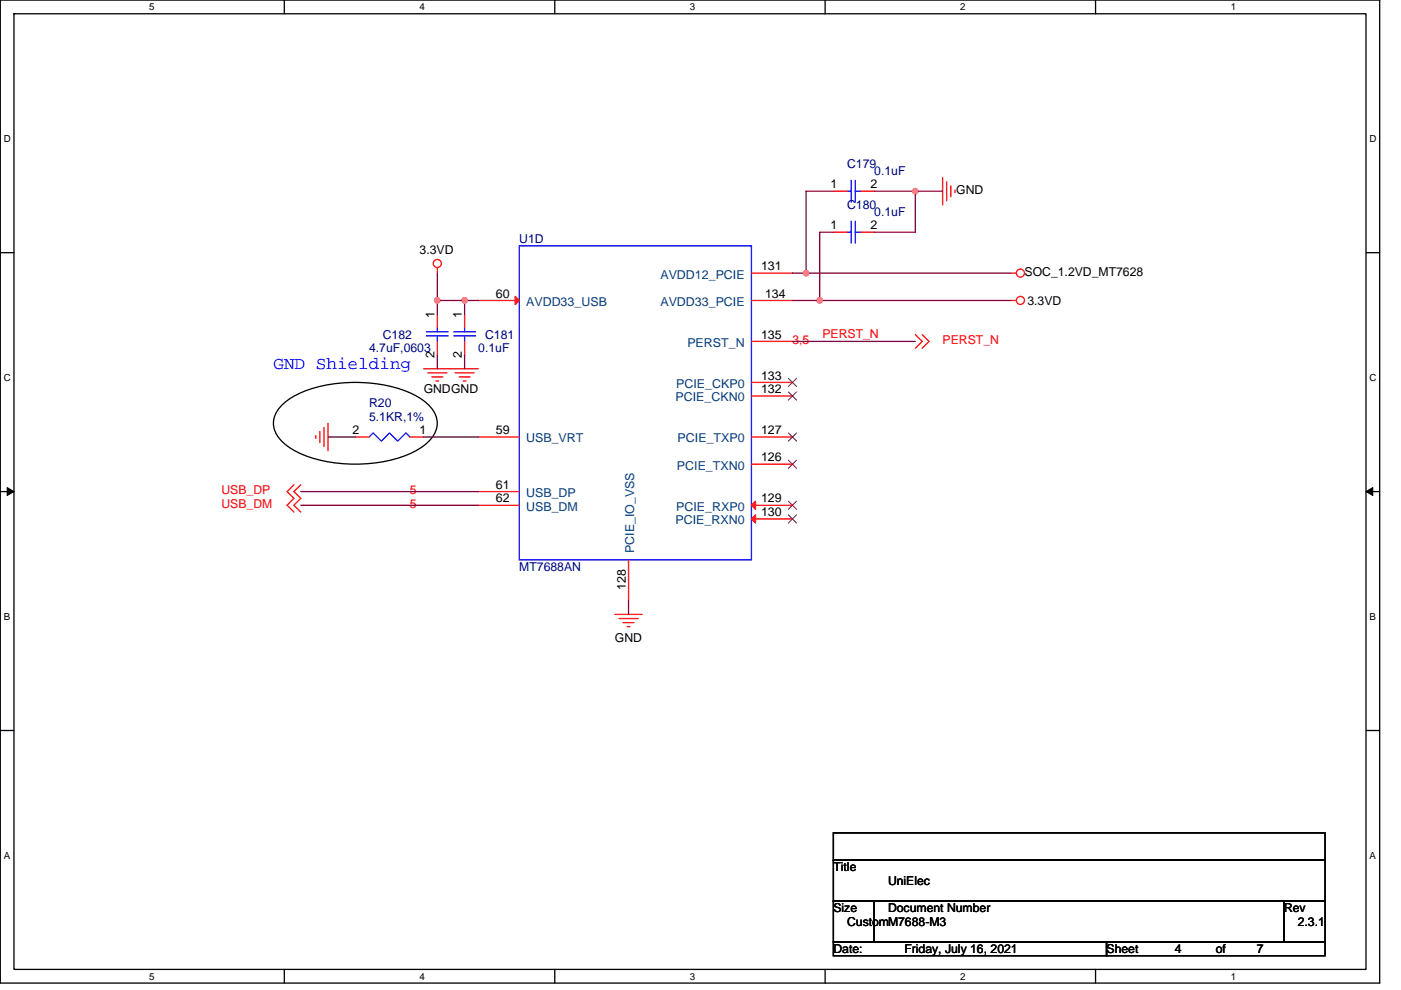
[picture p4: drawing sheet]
<svg xmlns="http://www.w3.org/2000/svg" width="297mm" height="210mm" viewBox="0 0 297 210" stroke-linecap="round" stroke-linejoin="round" font-family="sans-serif">
<path d="M.1 0h292.4v208.5h-292.4zM3 2.9h286.6v202.7h-286.6z" fill="none" stroke="#000" stroke-width=".28"/>
<g fill="#fff">
<path d="M31.6 .3h1.2v2.3h-1.2z"/>
<path d="M31.6 205.9h1.2v2.3h-1.2z"/>
</g>
<path d="M60.3 0v2.9M60.3 205.6v2.9" fill="none" stroke="#000" stroke-width=".28"/>
<g fill="#fff">
<path d="M88.9 .3h1.2v2.3h-1.2z"/>
<path d="M88.9 205.9h1.2v2.3h-1.2z"/>
</g>
<path d="M117.6 0v2.9M117.6 205.6v2.9" fill="none" stroke="#000" stroke-width=".28"/>
<g fill="#fff">
<path d="M146.3 .3h1.1v2.3h-1.1z"/>
<path d="M146.3 205.9h1.1v2.3h-1.1z"/>
</g>
<path d="M174.9 0v2.9M174.9 205.6v2.9" fill="none" stroke="#000" stroke-width=".28"/>
<g fill="#fff">
<path d="M203.6 .3h1.2v2.3h-1.2z"/>
<path d="M203.6 205.9h1.2v2.3h-1.2z"/>
</g>
<path d="M232.3 0v2.9M232.3 205.6v2.9" fill="none" stroke="#000" stroke-width=".28"/>
<g fill="#fff">
<path d="M260.9 .3h1.2v2.3h-1.2z"/>
<path d="M260.9 205.9h1.2v2.3h-1.2z"/>
<path d="M.8 28.3h1.5v2.3h-1.5z"/>
<path d="M290.4 28.3h1.5v2.3h-1.5z"/>
<path d="M.8 78.9h1.5v2.3h-1.5z"/>
<path d="M290.4 78.9h1.5v2.3h-1.5z"/>
</g>
<path d="M.1 53.6h2.9M289.6 53.6h2.9" fill="none" stroke="#000" stroke-width=".28"/>
<g fill="#fff">
<path d="M.8 129.6h1.4v2.3h-1.4z"/>
<path d="M290.4 129.6h1.3v2.3h-1.3z"/>
</g>
<path d="M.1 104.3h2.9M289.6 104.3h2.9" fill="none" stroke="#000" stroke-width=".28"/>
<path d="M1.5 103.4l1.5 .9-1.5 .8zM289.6 104.3l1.5-.9v1.7z" fill="#000" stroke="#000" stroke-width=".21"/>
<g fill="#fff">
<path d="M.8 180.3h1.4v2.3h-1.4z"/>
<path d="M290.3 180.3h1.5v2.3h-1.5z"/>
</g>
<path d="M59.5 86.2a18.3 18.3 0 0 1 10.3-4.6 30.6 30.6 0 0 1 18.4 2.4 8 8 0 0 1 4.4 4.8 5.5 5.5 0 0 1-2.3 5.3 22.3 22.3 0 0 1-13.1 4.3 26.9 26.9 0 0 1-15.9-3.5 6.2 6.2 0 0 1-3.2-6.1l.3-.9zM.1 154.9h2.9M289.6 154.9h2.9M176.7 176.7h104.2v5.8h-104.2zM176.7 182.5h104.2v8.6h-104.2zM176.7 191.1h8.7v8.7h-8.7zM176.7 199.8h57.9v2.9h-57.9zM185.4 191.1h86.8v8.7h-86.8zM234.6 199.8h46.3v2.9h-46.3zM272.2 191.1h8.7v8.7h-8.7z" fill="none" stroke="#000" stroke-width=".28"/>
<g fill="none" stroke="#f00" stroke-width=".28">
<path d="M199.9 37.7v5.8M200.7 38.5v4.1M201.6 39.4v2.3M92.7 56.8v1.1M159.3 57.9h8.7M176.7 40.6h2.9M176.7 49.3h2.9M182.5 40.6h2.9M182.5 49.3h2.9M202.5 40.3v.6M214.3 57.9h1.2M89.8 78.2h11.6"/>
<path d="M90.7 79.1h4.1M91.6 79.9h2.3M92.7 66.6v2.9M92.7 72.4v2.9M96.5 79.1h4M97.4 79.9h2.3M98.5 66.6v2.9M98.5 72.4v2.9M101.4 63.7h8.7M159.3 63.7h8.7M159.3 72.4h8.7M194.1 71l1.4 1.4-1.4 1.5"/>
<path d="M195.5 71l1.5 1.4-1.5 1.5M214.3 63.7h1.2M66.9 92.4v.6M67.8 91.5v2.4M68.7 90.7v4M69.6 89.8v5.8M75.4 92.7h2.8M86.9 92.7h2.9M92.4 80.8h.6M98.2 80.8h.6M101.4 92.7h8.7M159.3 81.1h8.7"/>
<path d="M159.3 84h8.7M159.3 92.7h8.7M159.3 98.5h8.7M62.3 102.8l-1.4 1.5 1.4 1.4-1.4 1.5 1.4 1.4M63.8 102.8l-1.5 1.5 1.5 1.4-1.5 1.5 1.5 1.4M101.4 104.3h8.7M101.4 107.2h8.7M133.3 118.7v8.7M159.3 107.2h8.7M159.3 110.1h8.7M130.4 130.3h5.8M131.2 131.2h4.1"/>
<path d="M132.1 132.1h2.3M133 132.9h.6"/>
<circle cx="92.7" cy="55.9" r=".86"/>
<circle cx="216.4" cy="57.9" r=".86"/>
<circle cx="216.4" cy="63.7" r=".86"/>
</g>
<g fill="none" stroke="#00f" stroke-width=".28">
<path d="M180.5 38.2v4.7M181.3 38.2v4.7M110.1 52.2h49.2v66.5h-49.2zM179.6 40.6h.9M179.6 49.3h.9M180.5 46.9v4.7M181.3 40.6h1.2M181.3 49.3h1.2M181.3 46.9v4.7M90.4 70.4h4.6M90.4 71.2h4.6M92.7 71.2v1.2"/>
<path d="M92.7 69.5v.9M96.2 70.4h4.6M96.2 71.2h4.6M98.5 71.2v1.2M98.5 69.5v.9M78.2 92.7l.9-.9 1.8 1.8 1.7-1.8 1.7 1.8 1.8-1.8 .8 .9"/>
</g>
<g fill="#f00" stroke="#f00" stroke-width=".28">
<path d="M109.2 62.9l.9 .8-.9 .9z"/>
<path d="M159.3 107.2l.9-.9v1.7z"/>
<path d="M159.3 110.1l.9-.9v1.7z"/>
</g>
<path d="M167.1 80.2l1.8 1.8M167.1 83.1l1.8 1.8M167.1 91.8l1.8 1.8M167.1 97.6l1.8 1.8M168.9 80.2l-1.8 1.8M168.9 83.1l-1.8 1.8M168.9 91.8l-1.8 1.8M168.9 97.6l-1.8 1.8M167.1 106.3l1.8 1.8M167.1 109.2l1.8 1.8M168.9 106.3l-1.8 1.8M168.9 109.2l-1.8 1.8" fill="none" stroke="#804000" stroke-width=".21"/>
<g fill="none" stroke="#800040" stroke-width=".28">
<path d="M92.7 57.9v5.8M168 57.9h2.9M170.9 57.9h43.4M176.7 40.6h-5.8v17.3M176.7 49.3h-2.9v14.4M185.4 40.6h8.7M194.1 40.6h5.8M194.1 40.6v8.7h-8.7M92.7 75.3v2.9M92.7 63.7v2.9M92.7 63.7h5.8M98.5 63.7h2.9"/>
<path d="M98.5 75.3v2.9M98.5 63.7v2.9M168 72.4h26.1M168 63.7h5.8M173.8 63.7h40.5M69.6 92.7h5.8M89.8 92.7h11.6M63.8 104.3h37.6M63.8 107.2h37.6M133.3 127.4v2.9"/>
</g>
<g fill="#f0f" stroke="#f0f" stroke-width=".28">
<circle cx="194.1" cy="40.6" r=".57"/>
<circle cx="170.9" cy="57.9" r=".57"/>
<circle cx="98.5" cy="63.7" r=".57"/>
<circle cx="92.7" cy="63.7" r=".57"/>
<circle cx="173.8" cy="63.7" r=".57"/>
</g>
<text font-size="3.7" fill="#00f" x="58" y="78.3">GND Shielding</text>
<g font-size="2.6" fill="#000080">
<text x="179.6" y="35.6">C179</text>
<text x="185.4" y="37.1">0.1uF</text>
<text x="179.6" y="44.3">C180</text>
<text x="185.4" y="45.8">0.1uF</text>
<text x="110.1" y="51.6">U1D</text>
<text x="81.1" y="71.8">C182</text>
<text x="102.9" y="71.8">C181</text>
<text x="78.2" y="74.7">4.7uF,0603</text>
<text x="101.4" y="74.7">0.1uF</text>
<text x="78.2" y="86.3">R20</text>
<text x="78.2" y="89.2">5.1KR,1%</text>
<text x="110.1" y="121.1">MT7688AN</text>
</g>
<g font-size="2.6">
<text x="176.1" y="40">1</text>
<text x="184.5" y="40">2</text>
<text x="202.8" y="41.1">GND</text>
<text x="89" y="53.9">3.3VD</text>
<text x="176.1" y="48.7">1</text>
<text x="184.5" y="48.7">2</text>
<text x="161.4" y="57.3">131</text>
<text x="217.2" y="58.5">SOC_1.2VD_MT7628</text>
<text x="105.2" y="63.1">60</text>
<text x="162.2" y="63.2">134</text>
<text x="217.8" y="64.6">3.3VD</text>
<text x="92.1" y="67.5" transform="rotate(-90 92.1 67.5)">1</text>
<text x="97.9" y="67.5" transform="rotate(-90 97.9 67.5)">1</text>
<text x="161.4" y="71.8">135</text>
<text x="92.1" y="75.9" transform="rotate(-90 92.1 75.9)">2</text>
<text x="97.9" y="75.9" transform="rotate(-90 97.9 75.9)">2</text>
<text x="89.8" y="83.4">GNDGND</text>
<text x="161.4" y="80.5">133</text>
<text x="161.4" y="83.4">132</text>
<text x="74.8" y="92.1">2</text>
<text x="89" y="92.1">1</text>
<text x="105.2" y="92.1">59</text>
<text x="161.4" y="92.1">127</text>
<text x="161.4" y="97.9">126</text>
<text x="105.2" y="103.7">61</text>
<text x="105.2" y="106.6">62</text>
<text x="161.4" y="106.6">129</text>
<text x="161.4" y="109.5">130</text>
<text x="132.7" y="125.2" transform="rotate(-90 132.7 125.2)">128</text>
<text x="130.4" y="136.1">GND</text>
<text x="176.7" y="184.8">Title</text>
<text x="188.3" y="187.7">UniElec</text>
<text x="176.7" y="193.5">Size</text>
<text x="179.6" y="196.4">CustomM7688-M3</text>
<text x="188.3" y="193.5">Document Number</text>
<text x="272.2" y="193.5">Rev</text>
<text x="275.1" y="196.4">2.3.1</text>
<text x="176.7" y="202.1">Date:</text>
<text x="191.7" y="202.1">Friday, July 16, 2021</text>
<text x="234.6" y="202.1">Sheet</text>
<text x="249.1" y="202.1">4</text>
<text x="257.8" y="202.1">of</text>
<text x="266.5" y="202.1">7</text>
</g>
<g font-size="2.6" fill="#004080">
<text x="140" y="59.1">AVDD12_PCIE</text>
<text x="111.5" y="64.9">AVDD33_USB</text>
<text x="140" y="64.9">AVDD33_PCIE</text>
<text x="145.7" y="73.6">PERST_N</text>
<text x="143.4" y="82.3">PCIE_CKP0</text>
<text x="143.2" y="85.2">PCIE_CKN0</text>
<text x="111.5" y="93.9">USB_VRT</text>
<text x="143.7" y="93.9">PCIE_TXP0</text>
<text x="143.5" y="99.6">PCIE_TXN0</text>
<text x="111.5" y="105.4">USB_DP</text>
<text x="111.5" y="108.3">USB_DM</text>
<text x="143.2" y="111.2">PCIE_RXN0</text>
<text x="143.4" y="108.3">PCIE_RXP0</text>
<text x="134.5" y="117.3" transform="rotate(-90 134.5 117.3)">PCIE_IO_VSS</text>
</g>
<g font-size="2.6" fill="#f00">
<text x="174.4" y="71.7">PERST_N</text>
<text x="168" y="73">3,5</text>
<text x="199.9" y="73">PERST_N</text>
<text x="47" y="104.9">USB_DP</text>
<text x="47" y="107.8">USB_DM</text>
<text x="86.9" y="104.9">5</text>
<text x="86.9" y="107.8">5</text>
</g>
<g font-size="2.1">
<text x="31.6" y="2.2">5</text>
<text x="88.9" y="2.2">4</text>
<text x="146.3" y="2.2">3</text>
<text x="203.6" y="2.2">2</text>
<text x="260.9" y="2.2">1</text>
<text x=".8" y="30.1">D</text>
<text x="290.4" y="30.1">D</text>
<text x=".8" y="80.8">C</text>
<text x="290.4" y="80.8">C</text>
<text x=".8" y="131.4">B</text>
<text x="290.4" y="131.4">B</text>
<text x=".8" y="182.1">A</text>
<text x="290.4" y="182.1">A</text>
<text x="31.6" y="207.8">5</text>
<text x="88.9" y="207.8">4</text>
<text x="146.3" y="207.8">3</text>
<text x="203.6" y="207.8">2</text>
<text x="260.9" y="207.8">1</text>
</g>
</svg>
